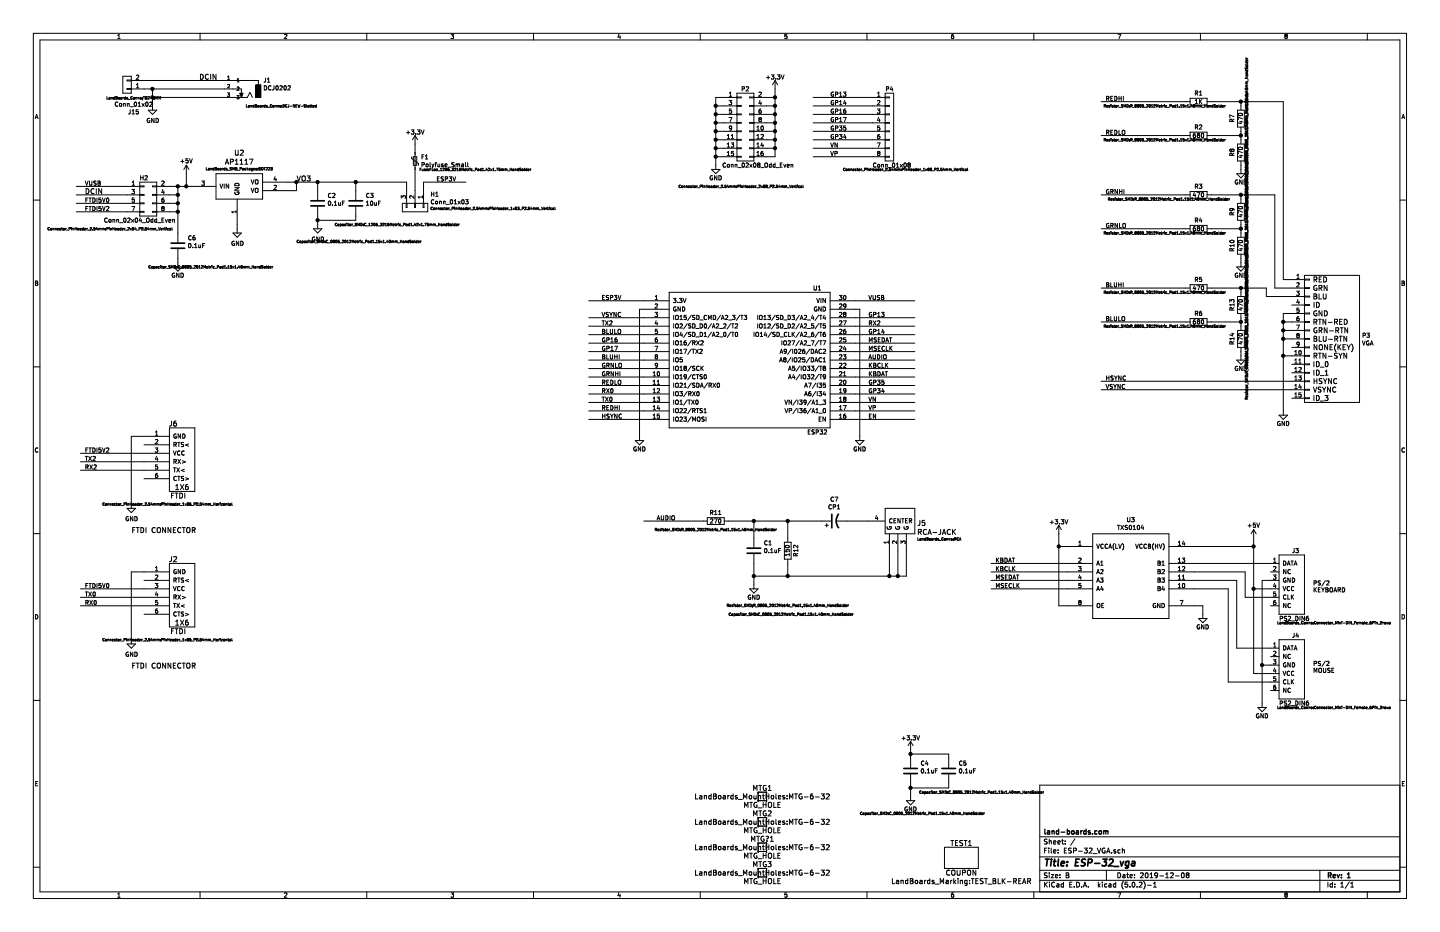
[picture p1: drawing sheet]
EESchema Schematic File Version 4
LIBS:ESP-32_VGA-cache
EELAYER 26 0
EELAYER END
$Descr B 17000 11000
encoding utf-8
Sheet 1 1
Title "ESP-32_vga"
Date "2019-12-08"
Rev "1"
Comp "land-boards.com"
Comment1 ""
Comment2 ""
Comment3 ""
Comment4 ""
$EndDescr
$Comp
L LandBoards:MTG_HOLE MTG?1
U 1 1
P 9000 10000
F 0 "MTG?1" H 9000 10100 60  0000 C CNN
F 1 "MTG_HOLE" H 9000 9900 60  0000 C CNN
F 2 "LandBoards_MountHoles:MTG-6-32" H 9000 10000 60  0000 C CNN
F 3 "" H 9000 10000 60  0000 C CNN
	1    9000 10000
	1    0    0    -1  
$EndComp
$Comp
L LandBoards:MTG_HOLE MTG2
U 1 1
P 9000 9700
F 0 "MTG2" H 9000 9800 60  0000 C CNN
F 1 "MTG_HOLE" H 9000 9600 60  0000 C CNN
F 2 "LandBoards_MountHoles:MTG-6-32" H 9000 9700 60  0000 C CNN
F 3 "" H 9000 9700 60  0000 C CNN
	1    9000 9700
	1    0    0    -1  
$EndComp
$Comp
L LandBoards:MTG_HOLE MTG3
U 1 1
P 9000 10300
F 0 "MTG3" H 9000 10400 60  0000 C CNN
F 1 "MTG_HOLE" H 9000 10200 60  0000 C CNN
F 2 "LandBoards_MountHoles:MTG-6-32" H 9000 10300 60  0000 C CNN
F 3 "" H 9000 10300 60  0000 C CNN
	1    9000 10300
	1    0    0    -1  
$EndComp
$Comp
L LandBoards:MTG_HOLE MTG1
U 1 1
P 9000 9400
F 0 "MTG1" H 9000 9500 60  0000 C CNN
F 1 "MTG_HOLE" H 9000 9300 60  0000 C CNN
F 2 "LandBoards_MountHoles:MTG-6-32" H 9000 9400 60  0000 C CNN
F 3 "" H 9000 9400 60  0000 C CNN
	1    9000 9400
	1    0    0    -1  
$EndComp
$Comp
L LandBoards:COUPON TEST1
U 1 1
P 11350 10250
F 0 "TEST1" H 11350 10550 60  0000 C CNN
F 1 "COUPON" H 11350 10200 60  0000 C CNN
F 2 "LandBoards_Marking:TEST_BLK-REAR" H 11350 10100 60  0000 C CNN
F 3 "" H 11350 10250 60  0000 C CNN
	1    11350 10250
	1    0    0    -1  
$EndComp
$Comp
L power:GND #PWR03
U 1 1
P 7550 5150
F 0 "#PWR03" H 7550 4900 50  0001 C CNN
F 1 "GND" H 7550 5000 50  0000 C CNN
F 2 "" H 7550 5150 60  0000 C CNN
F 3 "" H 7550 5150 60  0000 C CNN
	1    7550 5150
	1    0    0    -1  
$EndComp
$Comp
L power:+3.3V #PWR08
U 1 1
P 4900 1700
F 0 "#PWR08" H 4900 1550 50  0001 C CNN
F 1 "+3.3V" H 4900 1840 50  0000 C CNN
F 2 "" H 4900 1700 50  0001 C CNN
F 3 "" H 4900 1700 50  0001 C CNN
	1    4900 1700
	1    0    0    -1  
$EndComp
Text Notes 1550 7900 0    60   ~ 0
FTDI CONNECTOR
Text Label 3500 2150 0    60   ~ 0
VO3
Text Label 2350 950  0    60   ~ 0
DCIN
Wire Wire Line
	1700 1050 1800 1050
Wire Wire Line
	1800 1050 1800 1150
Wire Wire Line
	2650 1150 1800 1150
Connection ~ 1800 1150
Connection ~ 1800 1050
Wire Wire Line
	2800 2650 2800 2700
Wire Wire Line
	3400 2250 3500 2250
Wire Wire Line
	3500 2250 3500 2150
Wire Wire Line
	4900 2250 4900 2000
Wire Wire Line
	1700 6750 1550 6750
Wire Wire Line
	1550 6750 1550 7550
Wire Wire Line
	4800 2150 4800 2250
Wire Wire Line
	1700 6950 950  6950
Wire Wire Line
	1700 7050 950  7050
Wire Wire Line
	1700 7150 950  7150
Wire Wire Line
	10800 4650 10100 4650
Wire Wire Line
	10800 4550 10100 4550
Wire Wire Line
	10800 4450 10100 4450
Wire Wire Line
	10800 4350 10100 4350
Wire Wire Line
	10800 4250 10100 4250
Wire Wire Line
	10800 4150 10100 4150
Wire Wire Line
	10800 4050 10100 4050
Wire Wire Line
	10800 3950 10100 3950
Wire Wire Line
	10800 3850 10100 3850
Wire Wire Line
	10800 3750 10100 3750
Wire Wire Line
	8450 1350 8550 1350
Wire Wire Line
	8450 1150 8450 1250
Wire Wire Line
	8550 1450 8450 1450
Connection ~ 8450 1450
Wire Wire Line
	8550 1550 8450 1550
Connection ~ 8450 1550
Wire Wire Line
	8550 1650 8450 1650
Connection ~ 8450 1650
Wire Wire Line
	8550 1750 8450 1750
Connection ~ 8450 1750
Wire Wire Line
	8550 1850 8450 1850
Connection ~ 8450 1850
$Comp
L power:GND #PWR023
U 1 1
P 8450 1950
F 0 "#PWR023" H 8450 1700 50  0001 C CNN
F 1 "GND" H 8450 1800 50  0000 C CNN
F 2 "" H 8450 1950 60  0000 C CNN
F 3 "" H 8450 1950 60  0000 C CNN
	1    8450 1950
	1    0    0    -1  
$EndComp
Wire Wire Line
	9150 1050 9150 1150
Wire Wire Line
	9050 1150 9150 1150
Connection ~ 9150 1150
Wire Wire Line
	9050 1250 9150 1250
Connection ~ 9150 1250
Wire Wire Line
	9050 1350 9150 1350
Connection ~ 9150 1350
Wire Wire Line
	9050 1450 9150 1450
Connection ~ 9150 1450
Wire Wire Line
	9050 1550 9150 1550
Connection ~ 9150 1550
Wire Wire Line
	9050 1650 9150 1650
Connection ~ 9150 1650
Wire Wire Line
	9050 1750 9150 1750
Connection ~ 9150 1750
Wire Wire Line
	9050 1850 9150 1850
$Comp
L power:+3.3V #PWR024
U 1 1
P 9150 1050
F 0 "#PWR024" H 9150 900 50  0001 C CNN
F 1 "+3.3V" H 9150 1190 50  0000 C CNN
F 2 "" H 9150 1050 50  0001 C CNN
F 3 "" H 9150 1050 50  0001 C CNN
	1    9150 1050
	1    0    0    -1  
$EndComp
Wire Wire Line
	8450 1150 8550 1150
Connection ~ 8450 1350
Wire Wire Line
	8550 1250 8450 1250
Connection ~ 8450 1250
Wire Wire Line
	1800 1150 1800 1250
Wire Wire Line
	1800 1050 2650 1050
Wire Wire Line
	8450 1450 8450 1550
Wire Wire Line
	8450 1550 8450 1650
Wire Wire Line
	8450 1650 8450 1750
Wire Wire Line
	8450 1750 8450 1850
Wire Wire Line
	9150 1150 9150 1250
Wire Wire Line
	9150 1250 9150 1350
Wire Wire Line
	9150 1350 9150 1450
Wire Wire Line
	9150 1450 9150 1550
Wire Wire Line
	9150 1550 9150 1650
Wire Wire Line
	9150 1650 9150 1750
Wire Wire Line
	9150 1750 9150 1850
Wire Wire Line
	8450 1350 8450 1450
Wire Wire Line
	8450 1250 8450 1350
Text Label 10250 3750 0    50   ~ 0
GP13
Connection ~ 3500 2150
Wire Wire Line
	3500 2150 3750 2150
Wire Wire Line
	3400 2150 3500 2150
$Comp
L Device:C C3
U 1 1
P 4200 2400
F 0 "C3" H 4315 2491 50  0000 L CNN
F 1 "10uF" H 4315 2400 50  0000 L CNN
F 2 "Capacitor_SMD:C_1206_3216Metric_Pad1.42x1.75mm_HandSolder" H 3950 2150 30  0000 L CNN
F 3 "~" H 4200 2400 50  0001 C CNN
	1    4200 2400
	1    0    0    -1  
$EndComp
$Comp
L Device:C C2
U 1 1
P 3750 2400
F 0 "C2" H 3865 2491 50  0000 L CNN
F 1 "0.1uF" H 3865 2400 50  0000 L CNN
F 2 "Capacitor_SMD:C_0805_2012Metric_Pad1.15x1.40mm_HandSolder" H 3500 1950 30  0000 L CNN
F 3 "~" H 3750 2400 50  0001 C CNN
	1    3750 2400
	1    0    0    -1  
$EndComp
Wire Wire Line
	3750 2250 3750 2150
Connection ~ 3750 2150
Wire Wire Line
	3750 2150 4200 2150
Wire Wire Line
	4200 2250 4200 2150
Connection ~ 4200 2150
Wire Wire Line
	4200 2150 4800 2150
Wire Wire Line
	3750 2550 3750 2600
Wire Wire Line
	3750 2600 4200 2600
Wire Wire Line
	4200 2600 4200 2550
Connection ~ 3750 2600
Wire Wire Line
	3750 2600 3750 2650
$Comp
L Device:C C4
U 1 1
P 10750 9100
F 0 "C4" H 10865 9191 50  0000 L CNN
F 1 "0.1uF" H 10865 9100 50  0000 L CNN
F 2 "Capacitor_SMD:C_0805_2012Metric_Pad1.15x1.40mm_HandSolder" H 10150 8600 30  0000 L CNN
F 3 "~" H 10750 9100 50  0001 C CNN
	1    10750 9100
	1    0    0    -1  
$EndComp
$Comp
L Device:C C5
U 1 1
P 11200 9100
F 0 "C5" H 11315 9191 50  0000 L CNN
F 1 "0.1uF" H 11315 9100 50  0000 L CNN
F 2 "Capacitor_SMD:C_0805_2012Metric_Pad1.15x1.40mm_HandSolder" H 10850 8850 30  0000 L CNN
F 3 "~" H 11200 9100 50  0001 C CNN
	1    11200 9100
	1    0    0    -1  
$EndComp
$Comp
L Device:C C6
U 1 1
P 2100 2900
F 0 "C6" H 2215 2991 50  0000 L CNN
F 1 "0.1uF" H 2215 2900 50  0000 L CNN
F 2 "Capacitor_SMD:C_0805_2012Metric_Pad1.15x1.40mm_HandSolder" H 1750 2650 30  0000 L CNN
F 3 "~" H 2100 2900 50  0001 C CNN
	1    2100 2900
	1    0    0    -1  
$EndComp
Wire Wire Line
	10750 9250 10750 9300
Wire Wire Line
	10750 9300 11200 9300
Wire Wire Line
	11200 9250 11200 9300
Wire Wire Line
	10750 9300 10750 9400
Connection ~ 10750 9300
$Comp
L power:GND #PWR0101
U 1 1
P 10750 9400
F 0 "#PWR0101" H 10750 9150 50  0001 C CNN
F 1 "GND" H 10750 9250 50  0000 C CNN
F 2 "" H 10750 9400 60  0000 C CNN
F 3 "" H 10750 9400 60  0000 C CNN
	1    10750 9400
	1    0    0    -1  
$EndComp
$Comp
L power:+3.3V #PWR0109
U 1 1
P 10750 8850
F 0 "#PWR0109" H 10750 8700 50  0001 C CNN
F 1 "+3.3V" H 10750 8990 50  0000 C CNN
F 2 "" H 10750 8850 50  0001 C CNN
F 3 "" H 10750 8850 50  0001 C CNN
	1    10750 8850
	1    0    0    -1  
$EndComp
Wire Wire Line
	10750 8850 10750 8900
Wire Wire Line
	10750 8900 11200 8900
Connection ~ 10750 8900
Wire Wire Line
	10750 8900 10750 8950
Wire Wire Line
	11200 8950 11200 8900
$Comp
L power:+5V #PWR014
U 1 1
P 2200 2050
F 0 "#PWR014" H 2200 2140 20  0001 C CNN
F 1 "+5V" H 2200 2200 50  0000 C CNN
F 2 "" H 2200 2050 60  0000 C CNN
F 3 "" H 2200 2050 60  0000 C CNN
	1    2200 2050
	1    0    0    -1  
$EndComp
$Comp
L LandBoards_Semis:ESP32-ESP32 U1
U 1 1
P 8850 4250
F 0 "U1" H 8050 5100 50  0000 C CNN
F 1 "ESP32" H 8050 3400 50  0000 C CNN
F 2 "LandBoards_BoardOutlines:ESP32_EXP" H 8850 4250 50  0001 C CNN
F 3 "DOCUMENTATION" H 8850 4250 50  0001 C CNN
	1    8850 4250
	-1   0    0    -1  
$EndComp
$Comp
L power:GND #PWR0108
U 1 1
P 3750 2650
F 0 "#PWR0108" H 3750 2400 50  0001 C CNN
F 1 "GND" H 3755 2477 50  0000 C CNN
F 2 "" H 3750 2650 50  0001 C CNN
F 3 "" H 3750 2650 50  0001 C CNN
	1    3750 2650
	1    0    0    -1  
$EndComp
$Comp
L power:GND #PWR0114
U 1 1
P 1800 1250
F 0 "#PWR0114" H 1800 1000 50  0001 C CNN
F 1 "GND" H 1805 1077 50  0000 C CNN
F 2 "" H 1800 1250 50  0001 C CNN
F 3 "" H 1800 1250 50  0001 C CNN
	1    1800 1250
	1    0    0    -1  
$EndComp
$Comp
L power:GND #PWR0115
U 1 1
P 1550 7550
F 0 "#PWR0115" H 1550 7300 50  0001 C CNN
F 1 "GND" H 1555 7377 50  0000 C CNN
F 2 "" H 1550 7550 50  0001 C CNN
F 3 "" H 1550 7550 50  0001 C CNN
	1    1550 7550
	1    0    0    -1  
$EndComp
$Comp
L Connector_Generic:Conn_01x02 J15
U 1 1
P 1500 1050
F 0 "J15" H 1420 1327 50  0000 C CNN
F 1 "Conn_01x02" H 1420 1236 50  0000 C CNN
F 2 "LandBoards_Conns:TB2-5MM" H 1420 1160 30  0000 C CNN
F 3 "~" H 1500 1050 50  0001 C CNN
	1    1500 1050
	-1   0    0    1   
$EndComp
$Comp
L LandBoards_Conns:DCJ0202 J1
U 1 1
P 2950 1050
F 0 "J1" H 2793 1153 50  0000 R CNN
F 1 "DCJ0202" H 2793 1062 50  0000 R CNN
F 2 "LandBoards_Conns:DCJ-NEW-Slotted" H 3000 850 30  0000 R CNN
F 3 "" H 2950 1050 60  0000 C CNN
	1    2950 1050
	-1   0    0    -1  
$EndComp
$Comp
L LandBoards_Semis:AP1117 U2
U 1 1
P 2900 2150
F 0 "U2" H 2825 2497 60  0000 C CNN
F 1 "AP1117" H 2825 2391 60  0000 C CNN
F 2 "LandBoards_SMD_Packages:SOT223" H 2825 2308 30  0000 C CNN
F 3 "" H 2900 2150 60  0000 C CNN
	1    2900 2150
	1    0    0    -1  
$EndComp
$Comp
L power:GND #PWR0116
U 1 1
P 2800 2700
F 0 "#PWR0116" H 2800 2450 50  0001 C CNN
F 1 "GND" H 2805 2527 50  0000 C CNN
F 2 "" H 2800 2700 50  0001 C CNN
F 3 "" H 2800 2700 50  0001 C CNN
	1    2800 2700
	1    0    0    -1  
$EndComp
Wire Wire Line
	7600 3650 7550 3650
Wire Wire Line
	7550 3650 7550 5150
$Comp
L power:GND #PWR0110
U 1 1
P 10150 5150
F 0 "#PWR0110" H 10150 4900 50  0001 C CNN
F 1 "GND" H 10150 5000 50  0000 C CNN
F 2 "" H 10150 5150 60  0000 C CNN
F 3 "" H 10150 5150 60  0000 C CNN
	1    10150 5150
	1    0    0    -1  
$EndComp
Wire Wire Line
	10150 5150 10150 3650
Wire Wire Line
	10150 3650 10100 3650
Text Label 10250 3950 0    50   ~ 0
GP14
Text Label 10250 4250 0    50   ~ 0
AUDIO
Text Label 10250 4550 0    50   ~ 0
GP35
Text Label 10250 4650 0    50   ~ 0
GP34
Text Label 10250 3850 0    50   ~ 0
RX2
Text Label 1000 7150 0    50   ~ 0
RX0
Text Label 1000 7050 0    50   ~ 0
TX0
$Comp
L LandBoards_Cards:FTDI-Slave J2
U 1 1
P 2150 7000
F 0 "J2" H 2100 7400 60  0000 R CNN
F 1 "FTDI" H 2200 6550 60  0000 R CNN
F 2 "Connector_PinHeader_2.54mm:PinHeader_1x06_P2.54mm_Horizontal" H 2750 6450 30  0000 R CNN
F 3 "" H 2150 7000 60  0000 C CNN
	1    2150 7000
	1    0    0    -1  
$EndComp
Wire Wire Line
	10100 4750 10800 4750
Wire Wire Line
	10100 4850 10800 4850
Wire Wire Line
	10800 4950 10100 4950
Text Label 10250 4750 0    50   ~ 0
VN
Text Label 10250 4850 0    50   ~ 0
VP
Text Label 10250 4950 0    50   ~ 0
EN
$Comp
L Device:Polyfuse_Small F1
U 1 1
P 4900 1900
F 0 "F1" H 4968 1946 50  0000 L CNN
F 1 "Polyfuse_Small" H 4968 1855 50  0000 L CNN
F 2 "Fuse:Fuse_1206_3216Metric_Pad1.42x1.75mm_HandSolder" H 4950 1800 30  0000 L CNN
F 3 "~" H 4900 1900 50  0001 C CNN
	1    4900 1900
	1    0    0    -1  
$EndComp
Wire Wire Line
	4900 1700 4900 1800
Wire Wire Line
	1500 2300 900  2300
Wire Wire Line
	1500 2400 900  2400
Text Label 1000 2300 0    60   ~ 0
DCIN
Wire Wire Line
	2000 2400 2100 2400
Wire Wire Line
	2100 2400 2100 2300
Wire Wire Line
	2000 2200 2100 2200
Wire Wire Line
	2000 2300 2100 2300
Connection ~ 2100 2300
Wire Wire Line
	2100 2300 2100 2200
Text Label 1000 6950 0    50   ~ 0
FTDI5V0
Text Label 1000 2400 0    50   ~ 0
FTDI5V0
Wire Wire Line
	2250 2200 2200 2200
Connection ~ 2100 2200
Wire Wire Line
	2200 2050 2200 2200
Connection ~ 2200 2200
Wire Wire Line
	2200 2200 2100 2200
Text Label 10250 3550 0    50   ~ 0
VUSB
Text Label 1000 2200 0    50   ~ 0
VUSB
Wire Wire Line
	900  2200 1500 2200
$Comp
L power:GND #PWR0107
U 1 1
P 2100 3100
F 0 "#PWR0107" H 2100 2850 50  0001 C CNN
F 1 "GND" H 2100 2950 50  0000 C CNN
F 2 "" H 2100 3100 60  0000 C CNN
F 3 "" H 2100 3100 60  0000 C CNN
	1    2100 3100
	1    0    0    -1  
$EndComp
Wire Wire Line
	2100 3050 2100 3100
$Comp
L LandBoards_Conns:VGA P3
U 1 1
P 15700 4000
F 0 "P3" H 16077 4041 50  0000 L CNN
F 1 "VGA" H 16077 3950 50  0000 L CNN
F 2 "LandBoards_Conns:DB_15F-VGA-fixed" H 15450 4000 60  0001 C CNN
F 3 "" H 15450 4000 60  0000 C CNN
	1    15700 4000
	1    0    0    -1  
$EndComp
$Comp
L Device:R R1
U 1 1
P 14150 1200
F 0 "R1" V 14050 1200 50  0000 C CNN
F 1 "1K" V 14150 1200 50  0000 C CNN
F 2 "Resistor_SMD:R_0805_2012Metric_Pad1.15x1.40mm_HandSolder" V 14200 800 30  0000 C CNN
F 3 "~" H 14150 1200 50  0001 C CNN
	1    14150 1200
	0    1    1    0   
$EndComp
$Comp
L Device:R R2
U 1 1
P 14150 1600
F 0 "R2" V 14050 1600 50  0000 C CNN
F 1 "680" V 14150 1600 50  0000 C CNN
F 2 "Resistor_SMD:R_0805_2012Metric_Pad1.15x1.40mm_HandSolder" V 14200 1200 30  0000 C CNN
F 3 "~" H 14150 1600 50  0001 C CNN
	1    14150 1600
	0    1    1    0   
$EndComp
$Comp
L Device:R R3
U 1 1
P 14150 2300
F 0 "R3" V 14050 2300 50  0000 C CNN
F 1 "470" V 14150 2300 50  0000 C CNN
F 2 "Resistor_SMD:R_0805_2012Metric_Pad1.15x1.40mm_HandSolder" V 14200 1950 30  0000 C CNN
F 3 "~" H 14150 2300 50  0001 C CNN
	1    14150 2300
	0    1    1    0   
$EndComp
$Comp
L Device:R R4
U 1 1
P 14150 2700
F 0 "R4" V 14050 2700 50  0000 C CNN
F 1 "680" V 14150 2700 50  0000 C CNN
F 2 "Resistor_SMD:R_0805_2012Metric_Pad1.15x1.40mm_HandSolder" V 14200 2300 30  0000 C CNN
F 3 "~" H 14150 2700 50  0001 C CNN
	1    14150 2700
	0    1    1    0   
$EndComp
$Comp
L Device:R R5
U 1 1
P 14150 3400
F 0 "R5" V 14050 3400 50  0000 C CNN
F 1 "470" V 14150 3400 50  0000 C CNN
F 2 "Resistor_SMD:R_0805_2012Metric_Pad1.15x1.40mm_HandSolder" V 14200 3000 30  0000 C CNN
F 3 "~" H 14150 3400 50  0001 C CNN
	1    14150 3400
	0    1    1    0   
$EndComp
$Comp
L Device:R R6
U 1 1
P 14150 3800
F 0 "R6" V 14050 3800 50  0000 C CNN
F 1 "680" V 14150 3800 50  0000 C CNN
F 2 "Resistor_SMD:R_0805_2012Metric_Pad1.15x1.40mm_HandSolder" V 14200 3400 30  0000 C CNN
F 3 "~" H 14150 3800 50  0001 C CNN
	1    14150 3800
	0    1    1    0   
$EndComp
Wire Wire Line
	15250 3500 14950 3500
Wire Wire Line
	14650 3400 14950 3400
Wire Wire Line
	14950 3400 14950 3500
Wire Wire Line
	15250 3400 15050 3400
Wire Wire Line
	15050 2300 14650 2300
Wire Wire Line
	15250 3300 15150 3300
Wire Wire Line
	15150 1200 14650 1200
Wire Wire Line
	14000 1200 13000 1200
Wire Wire Line
	14000 1600 13000 1600
Wire Wire Line
	14000 2300 13000 2300
Wire Wire Line
	14000 2700 13000 2700
Wire Wire Line
	14000 3400 13000 3400
Wire Wire Line
	14000 3800 13000 3800
Text Label 13050 1200 0    50   ~ 0
REDHI
Text Label 13050 1600 0    50   ~ 0
REDLO
Text Label 13050 2300 0    50   ~ 0
GRNHI
Text Label 13050 2700 0    50   ~ 0
GRNLO
Text Label 13050 3400 0    50   ~ 0
BLUHI
Text Label 13050 3800 0    50   ~ 0
BLULO
Wire Wire Line
	15250 3700 15150 3700
Wire Wire Line
	15150 3700 15150 3800
$Comp
L power:GND #PWR02
U 1 1
P 15150 4850
F 0 "#PWR02" H 15150 4600 50  0001 C CNN
F 1 "GND" H 15150 4700 50  0000 C CNN
F 2 "" H 15150 4850 60  0000 C CNN
F 3 "" H 15150 4850 60  0000 C CNN
	1    15150 4850
	1    0    0    -1  
$EndComp
Wire Wire Line
	15150 3800 15250 3800
Connection ~ 15150 3800
Wire Wire Line
	15150 3800 15150 3900
Wire Wire Line
	15150 3900 15250 3900
Connection ~ 15150 3900
Wire Wire Line
	15150 3900 15150 4000
Wire Wire Line
	15150 4000 15250 4000
Connection ~ 15150 4000
Wire Wire Line
	15150 4000 15150 4200
Wire Wire Line
	15150 4200 15250 4200
Connection ~ 15150 4200
Wire Wire Line
	15150 4200 15150 4850
Wire Wire Line
	15250 4500 13000 4500
Wire Wire Line
	15250 4600 13000 4600
Text Label 13050 4500 0    50   ~ 0
HSYNC
Text Label 13050 4600 0    50   ~ 0
VSYNC
Text Label 7100 4850 0    50   ~ 0
REDHI
Text Label 7100 4550 0    50   ~ 0
REDLO
Text Label 7100 4450 0    50   ~ 0
GRNHI
Text Label 7100 4350 0    50   ~ 0
GRNLO
Text Label 7100 4250 0    50   ~ 0
BLUHI
Text Label 7100 3950 0    50   ~ 0
BLULO
$Comp
L LandBoards_Conns:PS2_DIN6 J3
U 1 1
P 15250 6900
F 0 "J3" H 15250 7300 50  0000 L CNN
F 1 "PS2_DIN6" H 15100 6500 50  0000 L CNN
F 2 "LandBoards_Conns:Connector_Mini-DIN_Female_6Pin_2rows" H 15750 6450 30  0000 C CNN
F 3 "" H 15150 7000 50  0001 C CNN
	1    15250 6900
	1    0    0    -1  
$EndComp
$Comp
L LandBoards_Conns:PS2_DIN6 J4
U 1 1
P 15250 7900
F 0 "J4" H 15250 8300 50  0000 L CNN
F 1 "PS2_DIN6" H 15100 7500 50  0000 L CNN
F 2 "LandBoards_Conns:Connector_Mini-DIN_Female_6Pin_2rows" H 15750 7450 30  0000 C CNN
F 3 "" H 15150 8000 50  0001 C CNN
	1    15250 7900
	1    0    0    -1  
$EndComp
Wire Wire Line
	14100 6650 15000 6650
Wire Wire Line
	15000 7050 14700 7050
Wire Wire Line
	14600 7650 15000 7650
Wire Wire Line
	14500 8050 15000 8050
Wire Wire Line
	15000 6850 14900 6850
Wire Wire Line
	14900 6850 14900 7850
Wire Wire Line
	15000 7850 14900 7850
Connection ~ 14900 7850
Wire Wire Line
	14900 7850 14900 8300
Wire Wire Line
	15000 7950 14800 7950
Wire Wire Line
	14800 7950 14800 6950
$Comp
L power:GND #PWR04
U 1 1
P 14900 8300
F 0 "#PWR04" H 14900 8050 50  0001 C CNN
F 1 "GND" H 14900 8150 50  0000 C CNN
F 2 "" H 14900 8300 60  0000 C CNN
F 3 "" H 14900 8300 60  0000 C CNN
	1    14900 8300
	1    0    0    -1  
$EndComp
Wire Wire Line
	12600 6650 11700 6650
Wire Wire Line
	12600 6750 11700 6750
Wire Wire Line
	12600 6850 11700 6850
Wire Wire Line
	12600 6950 11700 6950
Text Notes 15500 7000 0    50   ~ 0
PS/2\nKEYBOARD
Text Notes 15500 7950 0    50   ~ 0
PS/2\nMOUSE
Text Label 11750 6650 0    50   ~ 0
KBDAT
Text Label 11750 6750 0    50   ~ 0
KBCLK
Text Label 11750 6850 0    50   ~ 0
MSEDAT
Text Label 11750 6950 0    50   ~ 0
MSECLK
Wire Wire Line
	10100 3550 10800 3550
Text Label 10250 4450 0    50   ~ 0
KBDAT
Text Label 10250 4350 0    50   ~ 0
KBCLK
Text Label 10250 4050 0    50   ~ 0
MSEDAT
Text Label 10250 4150 0    50   ~ 0
MSECLK
Wire Wire Line
	8300 6150 7600 6150
Text Label 7750 6150 0    50   ~ 0
AUDIO
$Comp
L Device:R R11
U 1 1
P 8450 6150
F 0 "R11" V 8350 6150 50  0000 C CNN
F 1 "270" V 8450 6150 50  0000 C CNN
F 2 "Resistor_SMD:R_0805_2012Metric_Pad1.15x1.40mm_HandSolder" V 8550 6150 30  0000 C CNN
F 3 "~" H 8450 6150 50  0001 C CNN
	1    8450 6150
	0    1    1    0   
$EndComp
$Comp
L Device:C C1
U 1 1
P 8900 6500
F 0 "C1" H 9015 6591 50  0000 L CNN
F 1 "0.1uF" H 9015 6500 50  0000 L CNN
F 2 "Capacitor_SMD:C_0805_2012Metric_Pad1.15x1.40mm_HandSolder" H 8600 5750 30  0000 L CNN
F 3 "~" H 8900 6500 50  0001 C CNN
	1    8900 6500
	1    0    0    -1  
$EndComp
$Comp
L Device:R R12
U 1 1
P 9300 6500
F 0 "R12" V 9200 6500 50  0000 C CNN
F 1 "150" V 9300 6500 50  0000 C CNN
F 2 "Resistor_SMD:R_0805_2012Metric_Pad1.15x1.40mm_HandSolder" H 9300 7150 30  0000 C CNN
F 3 "~" H 9300 6500 50  0001 C CNN
	1    9300 6500
	-1   0    0    1   
$EndComp
Wire Wire Line
	8600 6150 8900 6150
Wire Wire Line
	9300 6150 9300 6350
Wire Wire Line
	8900 6350 8900 6150
Connection ~ 8900 6150
Wire Wire Line
	8900 6150 9300 6150
Wire Wire Line
	8900 6650 8900 6800
Wire Wire Line
	8900 6800 9300 6800
Wire Wire Line
	9300 6800 9300 6650
Wire Wire Line
	8900 6800 8900 6900
Connection ~ 8900 6800
$Comp
L power:GND #PWR05
U 1 1
P 8900 6900
F 0 "#PWR05" H 8900 6650 50  0001 C CNN
F 1 "GND" H 8900 6750 50  0000 C CNN
F 2 "" H 8900 6900 60  0000 C CNN
F 3 "" H 8900 6900 60  0000 C CNN
	1    8900 6900
	1    0    0    -1  
$EndComp
Wire Wire Line
	9300 6150 9700 6150
Connection ~ 9300 6150
$Comp
L Device:CP1 C7
U 1 1
P 9850 6150
F 0 "C7" V 10102 6150 50  0000 C CNN
F 1 "CP1" V 10011 6150 50  0000 C CNN
F 2 "Capacitor_SMD:C_1210_3225Metric_Pad1.42x2.65mm_HandSolder" H 9850 6150 50  0001 C CNN
F 3 "~" H 9850 6150 50  0001 C CNN
	1    9850 6150
	0    -1   -1   0   
$EndComp
Wire Wire Line
	10000 6150 10250 6150
Wire Wire Line
	9300 6800 10500 6800
Connection ~ 9300 6800
Text Label 7100 4950 0    50   ~ 0
HSYNC
Text Label 7100 3750 0    50   ~ 0
VSYNC
Text Label 7100 4650 0    50   ~ 0
RX0
Text Label 7100 4750 0    50   ~ 0
TX0
Text Notes 1550 6300 0    60   ~ 0
FTDI CONNECTOR
Wire Wire Line
	1700 5150 1550 5150
Wire Wire Line
	1550 5150 1550 5950
Wire Wire Line
	1700 5350 950  5350
Wire Wire Line
	1700 5450 950  5450
Wire Wire Line
	1700 5550 950  5550
$Comp
L power:GND #PWR0102
U 1 1
P 1550 5950
F 0 "#PWR0102" H 1550 5700 50  0001 C CNN
F 1 "GND" H 1555 5777 50  0000 C CNN
F 2 "" H 1550 5950 50  0001 C CNN
F 3 "" H 1550 5950 50  0001 C CNN
	1    1550 5950
	1    0    0    -1  
$EndComp
Text Label 1000 5550 0    50   ~ 0
RX2
Text Label 1000 5450 0    50   ~ 0
TX2
$Comp
L LandBoards_Cards:FTDI-Slave J6
U 1 1
P 2150 5400
F 0 "J6" H 2100 5800 60  0000 R CNN
F 1 "FTDI" H 2200 4950 60  0000 R CNN
F 2 "Connector_PinHeader_2.54mm:PinHeader_1x06_P2.54mm_Horizontal" H 2750 4850 30  0000 R CNN
F 3 "" H 2150 5400 60  0000 C CNN
	1    2150 5400
	1    0    0    -1  
$EndComp
Text Label 1000 5350 0    50   ~ 0
FTDI5V2
Connection ~ 2100 2400
$Comp
L Connector_Generic:Conn_02x04_Odd_Even H2
U 1 1
P 1700 2300
F 0 "H2" H 1700 2500 50  0000 C CNN
F 1 "Conn_02x04_Odd_Even" H 1650 2000 50  0000 C CNN
F 2 "Connector_PinHeader_2.54mm:PinHeader_2x04_P2.54mm_Vertical" H 1300 1900 30  0000 C CNN
F 3 "~" H 1700 2300 50  0001 C CNN
	1    1700 2300
	1    0    0    -1  
$EndComp
Wire Wire Line
	2000 2500 2100 2500
Connection ~ 2100 2500
Wire Wire Line
	2100 2500 2100 2400
Wire Wire Line
	1500 2500 900  2500
Text Label 1000 2500 0    50   ~ 0
FTDI5V2
$Comp
L LandBoards_Semis:TXS0104 U3
U 1 1
P 13350 6800
F 0 "U3" H 13350 7465 50  0000 C CNN
F 1 "TXS0104" H 13350 7374 50  0000 C CNN
F 2 "Package_SO:SOIC-14_3.9x8.7mm_P1.27mm" H 13350 6150 50  0001 C CNN
F 3 "DOCUMENTATION" H 13350 6050 50  0001 C CNN
	1    13350 6800
	1    0    0    -1  
$EndComp
$Comp
L power:+5V #PWR0103
U 1 1
P 14800 6350
F 0 "#PWR0103" H 14800 6440 20  0001 C CNN
F 1 "+5V" H 14800 6500 50  0000 C CNN
F 2 "" H 14800 6350 60  0000 C CNN
F 3 "" H 14800 6350 60  0000 C CNN
	1    14800 6350
	1    0    0    -1  
$EndComp
Wire Wire Line
	14100 6750 14700 6750
Wire Wire Line
	14700 6750 14700 7050
Wire Wire Line
	14100 6850 14600 6850
Wire Wire Line
	14600 6850 14600 7650
Wire Wire Line
	14100 6950 14500 6950
Wire Wire Line
	14500 6950 14500 8050
Wire Wire Line
	14100 6450 14800 6450
Connection ~ 14800 6450
Wire Wire Line
	14800 6450 14800 6350
Text Label 7100 3550 0    50   ~ 0
ESP3V
Text Label 5150 2150 0    50   ~ 0
ESP3V
$Comp
L Connector_Generic:Conn_01x03 H1
U 1 1
P 4900 2450
F 0 "H1" V 4743 2630 50  0000 L CNN
F 1 "Conn_01x03" V 4834 2630 50  0000 L CNN
F 2 "Connector_PinHeader_2.54mm:PinHeader_1x03_P2.54mm_Vertical" V 4910 2630 30  0000 L CNN
F 3 "~" H 4900 2450 50  0001 C CNN
	1    4900 2450
	0    1    1    0   
$EndComp
Wire Wire Line
	5000 2250 5000 2150
Wire Wire Line
	5000 2150 5500 2150
Wire Wire Line
	1700 950  2650 950 
Text Label 9800 1150 0    50   ~ 0
GP13
Text Label 9800 1250 0    50   ~ 0
GP14
Text Label 9800 1550 0    50   ~ 0
GP35
Text Label 9800 1650 0    50   ~ 0
GP34
Text Label 7100 4050 0    50   ~ 0
GP16
Text Label 9800 1350 0    50   ~ 0
GP16
Text Label 9800 1750 0    50   ~ 0
VN
Text Label 9800 1850 0    50   ~ 0
VP
Text Label 9800 1450 0    50   ~ 0
GP17
$Comp
L Connector_Generic:Conn_02x08_Odd_Even P2
U 1 1
P 8750 1450
F 0 "P2" H 8800 1850 50  0000 C CNN
F 1 "Conn_02x08_Odd_Even" H 8950 950 50  0000 C CNN
F 2 "Connector_PinHeader_2.54mm:PinHeader_2x08_P2.54mm_Vertical" H 8750 700 30  0000 C CNN
F 3 "~" H 8750 1450 50  0001 C CNN
	1    8750 1450
	1    0    0    -1  
$EndComp
Wire Wire Line
	8450 1850 8450 1950
$Comp
L Connector_Generic:Conn_01x08 P4
U 1 1
P 10500 1450
F 0 "P4" H 10450 1850 50  0000 L CNN
F 1 "Conn_01x08" H 10300 950 50  0000 L CNN
F 2 "Connector_PinHeader_2.54mm:PinHeader_1x08_P2.54mm_Vertical" H 9950 900 30  0000 L CNN
F 3 "~" H 10500 1450 50  0001 C CNN
	1    10500 1450
	1    0    0    -1  
$EndComp
Wire Wire Line
	9600 1150 10300 1150
Wire Wire Line
	9600 1250 10300 1250
Wire Wire Line
	9600 1350 10300 1350
Wire Wire Line
	9600 1550 10300 1550
Wire Wire Line
	9600 1650 10300 1650
Wire Wire Line
	9600 1750 10300 1750
Wire Wire Line
	9600 1850 10300 1850
Wire Wire Line
	9600 1450 10300 1450
$Comp
L power:GND #PWR0104
U 1 1
P 14200 7250
F 0 "#PWR0104" H 14200 7000 50  0001 C CNN
F 1 "GND" H 14200 7100 50  0000 C CNN
F 2 "" H 14200 7250 60  0000 C CNN
F 3 "" H 14200 7250 60  0000 C CNN
	1    14200 7250
	1    0    0    -1  
$EndComp
Wire Wire Line
	14100 7150 14200 7150
Wire Wire Line
	14200 7150 14200 7250
Wire Wire Line
	12500 7150 12600 7150
Wire Wire Line
	12600 6450 12500 6450
Wire Wire Line
	12500 6450 12500 6300
$Comp
L power:+3.3V #PWR0117
U 1 1
P 12500 6300
F 0 "#PWR0117" H 12500 6150 50  0001 C CNN
F 1 "+3.3V" H 12500 6440 50  0000 C CNN
F 2 "" H 12500 6300 50  0001 C CNN
F 3 "" H 12500 6300 50  0001 C CNN
	1    12500 6300
	1    0    0    -1  
$EndComp
Wire Wire Line
	15000 6950 14800 6950
Connection ~ 14800 6950
Wire Wire Line
	14800 6950 14800 6450
Wire Wire Line
	2100 2500 2100 2750
$Comp
L LandBoards_Conns:RCA-JACK J5
U 1 1
P 10650 6200
F 0 "J5" H 10473 6227 60  0000 R CNN
F 1 "RCA-JACK" H 10473 6121 60  0000 R CNN
F 2 "LandBoards_Conns:RCA" H 10473 6038 30  0000 R CNN
F 3 "" H 10650 6200 60  0000 C CNN
	1    10650 6200
	-1   0    0    -1  
$EndComp
Wire Wire Line
	10700 6500 10700 6800
Wire Wire Line
	10600 6500 10600 6800
Connection ~ 10600 6800
Wire Wire Line
	10600 6800 10700 6800
Wire Wire Line
	10500 6500 10500 6800
Connection ~ 10500 6800
Wire Wire Line
	10500 6800 10600 6800
Wire Wire Line
	12500 7150 12500 6450
Connection ~ 12500 6450
Text Label 7100 3850 0    50   ~ 0
TX2
Text Label 7100 4150 0    50   ~ 0
GP17
$Comp
L Device:R R7
U 1 1
P 14650 1400
F 0 "R7" V 14750 1400 50  0000 C CNN
F 1 "470" V 14650 1400 50  0000 C CNN
F 2 "Resistor_SMD:R_0805_2012Metric_Pad1.15x1.40mm_HandSolder" V 14580 1400 30  0000 C CNN
F 3 "~" H 14650 1400 50  0001 C CNN
	1    14650 1400
	-1   0    0    1   
$EndComp
$Comp
L Device:R R8
U 1 1
P 14650 1800
F 0 "R8" V 14750 1800 50  0000 C CNN
F 1 "470" V 14650 1800 50  0000 C CNN
F 2 "Resistor_SMD:R_0805_2012Metric_Pad1.15x1.40mm_HandSolder" V 14580 1800 30  0000 C CNN
F 3 "~" H 14650 1800 50  0001 C CNN
	1    14650 1800
	-1   0    0    1   
$EndComp
Wire Wire Line
	14300 1200 14650 1200
Wire Wire Line
	14650 1200 14650 1250
Wire Wire Line
	14300 1600 14650 1600
Wire Wire Line
	14650 1600 14650 1550
Wire Wire Line
	14650 1600 14650 1650
Connection ~ 14650 1600
Wire Wire Line
	14650 1950 14650 2000
$Comp
L power:GND #PWR01
U 1 1
P 14650 2000
F 0 "#PWR01" H 14650 1750 50  0001 C CNN
F 1 "GND" H 14650 1850 50  0000 C CNN
F 2 "" H 14650 2000 60  0000 C CNN
F 3 "" H 14650 2000 60  0000 C CNN
	1    14650 2000
	1    0    0    -1  
$EndComp
$Comp
L Device:R R9
U 1 1
P 14650 2500
F 0 "R9" V 14750 2500 50  0000 C CNN
F 1 "470" V 14650 2500 50  0000 C CNN
F 2 "Resistor_SMD:R_0805_2012Metric_Pad1.15x1.40mm_HandSolder" V 14580 2500 30  0000 C CNN
F 3 "~" H 14650 2500 50  0001 C CNN
	1    14650 2500
	-1   0    0    1   
$EndComp
$Comp
L Device:R R10
U 1 1
P 14650 2900
F 0 "R10" V 14750 2900 50  0000 C CNN
F 1 "470" V 14650 2900 50  0000 C CNN
F 2 "Resistor_SMD:R_0805_2012Metric_Pad1.15x1.40mm_HandSolder" V 14580 2900 30  0000 C CNN
F 3 "~" H 14650 2900 50  0001 C CNN
	1    14650 2900
	-1   0    0    1   
$EndComp
Wire Wire Line
	14300 2300 14650 2300
Wire Wire Line
	14650 2300 14650 2350
Wire Wire Line
	14300 2700 14650 2700
Wire Wire Line
	14650 2700 14650 2650
Wire Wire Line
	14650 2700 14650 2750
Connection ~ 14650 2700
Wire Wire Line
	14650 3050 14650 3100
$Comp
L power:GND #PWR06
U 1 1
P 14650 3100
F 0 "#PWR06" H 14650 2850 50  0001 C CNN
F 1 "GND" H 14650 2950 50  0000 C CNN
F 2 "" H 14650 3100 60  0000 C CNN
F 3 "" H 14650 3100 60  0000 C CNN
	1    14650 3100
	1    0    0    -1  
$EndComp
$Comp
L Device:R R13
U 1 1
P 14650 3600
F 0 "R13" V 14750 3600 50  0000 C CNN
F 1 "470" V 14650 3600 50  0000 C CNN
F 2 "Resistor_SMD:R_0805_2012Metric_Pad1.15x1.40mm_HandSolder" V 14580 3600 30  0000 C CNN
F 3 "~" H 14650 3600 50  0001 C CNN
	1    14650 3600
	-1   0    0    1   
$EndComp
$Comp
L Device:R R14
U 1 1
P 14650 4000
F 0 "R14" V 14750 4000 50  0000 C CNN
F 1 "470" V 14650 4000 50  0000 C CNN
F 2 "Resistor_SMD:R_0805_2012Metric_Pad1.15x1.40mm_HandSolder" V 14580 4000 30  0000 C CNN
F 3 "~" H 14650 4000 50  0001 C CNN
	1    14650 4000
	-1   0    0    1   
$EndComp
Wire Wire Line
	14300 3400 14650 3400
Wire Wire Line
	14650 3400 14650 3450
Wire Wire Line
	14300 3800 14650 3800
Wire Wire Line
	14650 3800 14650 3750
Wire Wire Line
	14650 3800 14650 3850
Connection ~ 14650 3800
Wire Wire Line
	14650 4150 14650 4200
$Comp
L power:GND #PWR07
U 1 1
P 14650 4200
F 0 "#PWR07" H 14650 3950 50  0001 C CNN
F 1 "GND" H 14650 4050 50  0000 C CNN
F 2 "" H 14650 4200 60  0000 C CNN
F 3 "" H 14650 4200 60  0000 C CNN
	1    14650 4200
	1    0    0    -1  
$EndComp
Connection ~ 14650 1200
Wire Wire Line
	15150 1200 15150 3300
Wire Wire Line
	15050 2300 15050 3400
Connection ~ 14650 2300
Connection ~ 14650 3400
Wire Wire Line
	6950 3750 7600 3750
Wire Wire Line
	6950 3850 7600 3850
Wire Wire Line
	6950 3950 7600 3950
Wire Wire Line
	6950 4050 7600 4050
Wire Wire Line
	6950 4150 7600 4150
Wire Wire Line
	6950 4250 7600 4250
Wire Wire Line
	6950 4350 7600 4350
Wire Wire Line
	6950 4450 7600 4450
Wire Wire Line
	6950 4550 7600 4550
Wire Wire Line
	6950 4650 7600 4650
Wire Wire Line
	6950 4750 7600 4750
Wire Wire Line
	6950 4850 7600 4850
Wire Wire Line
	6950 4950 7600 4950
Wire Wire Line
	6950 3550 7600 3550
$EndSCHEMATC
